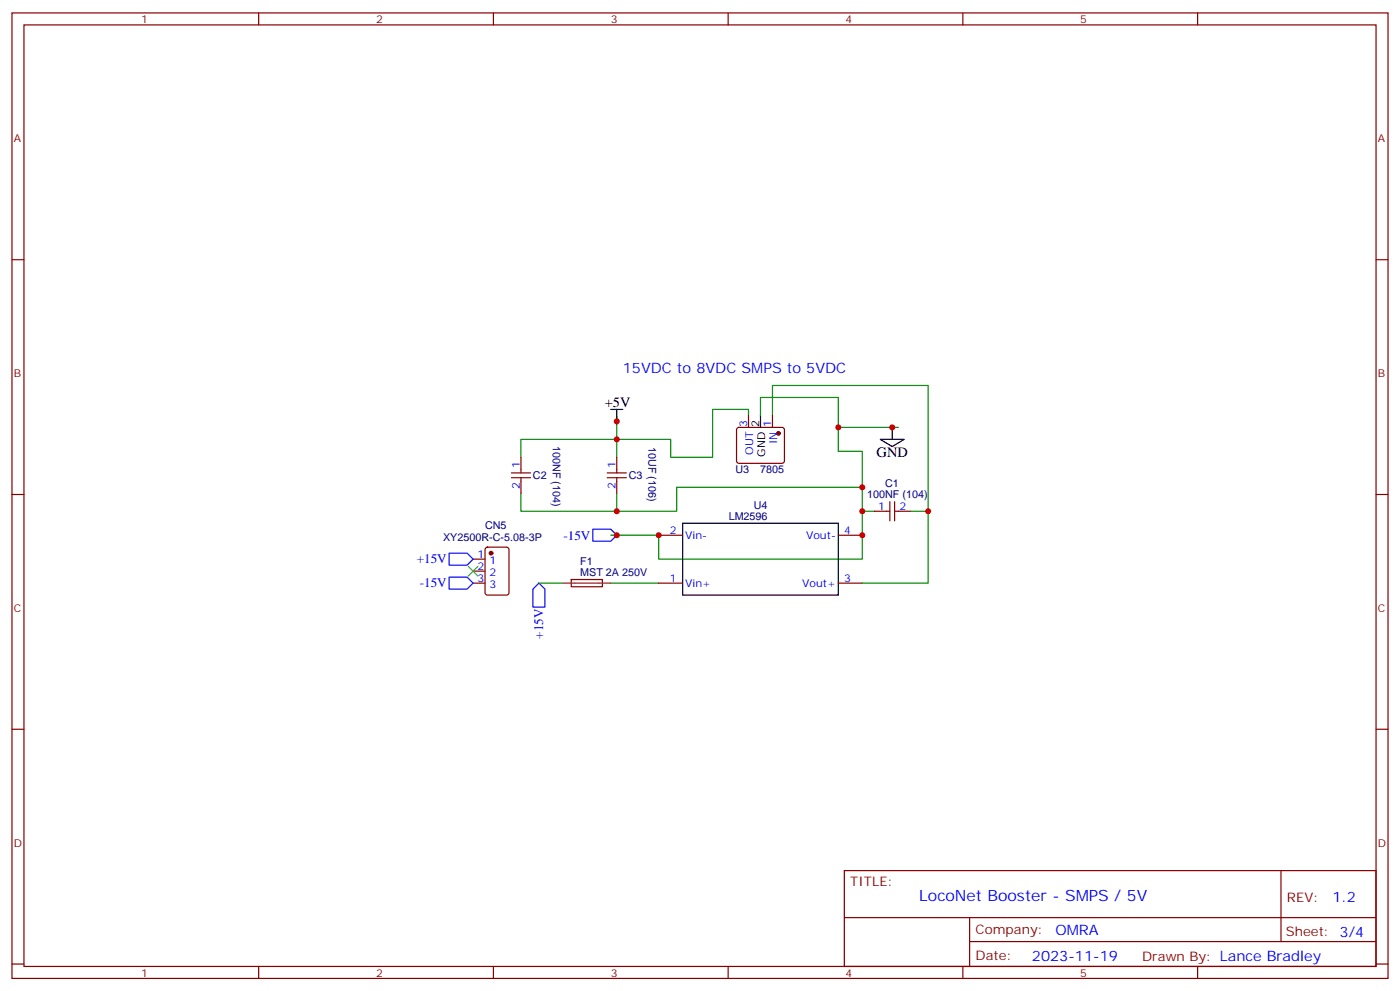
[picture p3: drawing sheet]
<svg xmlns="http://www.w3.org/2000/svg" width="412mm" height="292mm" viewBox="0 0 412 292" stroke-linecap="round" stroke-linejoin="round" font-family="sans-serif">
<g fill="none" stroke="#870000" stroke-width=".35">
<path d="M3.5 3.8h405.4v284.3h-405.4zM7.1 7.3h398.2v277.3h-398.2zM76.2 3.8v3.5M145.3 3.8v3.5M214.5 3.8v3.5M283.6 3.8v3.5M352.8 3.8v3.5M3.5 76.5h3.6M405.3 76.5h3.6M150.6 139.3h5.7M153.5 134.7v4.6M178.9 139.3h5.6"/>
<path d="M181.7 134.7v4.6M217.2 126.1l.5-.2h12.7l.5 .2 .2 .5-.1 9.4-.6 .5-13-.1-.4-.7v-9.1zM220.5 122.3v3.6M227.5 122.3v3.6M3.5 145.6h3.6M150.6 140.7h5.7M153.5 140.7v4.6M178.9 140.7h5.6M181.7 140.7v4.6M194 157.6h7.1M246.9 157.6h7.1M257.5 150.6h4.6"/>
<path d="M262.1 147.7v5.7M263.5 150.6h4.6M263.5 147.7v5.7M405.3 145.6h3.6M139.3 171.7h3.6M139.3 164.7h3.6M139.3 168.2h3.6M143.1 161.4l.5-.3h5.6l.7 .5v13l-.4 .6-5.9 .1-.7-.5v-12.9zM168.3 170.7h9.1v2.1h-9.1zM194 171.7h7.1M246.9 171.7h7.1M3.5 214.8h3.6"/>
<path d="M405.3 214.8h3.6M248.7 256.4h156.6v28.2h-156.6zM377.3 256.4v20.9M248.7 270.2h156.5M285.6 277.3h119.6M285.6 270.2v14.2M3.5 283.9h3.6M76.2 284.6v3.5M145.3 284.6v3.5M214.5 284.6v3.5M283.6 284.6v3.5M352.8 284.6v3.5"/>
<path d="M405.3 283.9h3.6"/>
</g>
<path d="M181.7 122.3v12.4M220.5 122.3v-1.7h-10.6v14.1h-12.3v-5.3h-44.1v5.3M224 122.3v-5.2h22.9v8.8M227.5 122.3v-8.8h45.9v37.1h-5.3M264.6 125.9h-17.7v7h7.1v10.6h-54.7v7.1h-17.6M153.5 145.3v5.3h28.2v-5.3M254 143.5v21.2h-60v-7.1h-14.1M254 150.6h3.5M273.4 150.6v21.1h-19.4M158.7 171.7h7.1M179.9 171.7h14.1" fill="none" stroke="#008700" stroke-width=".35"/>
<path d="M174.6 155.9h5.3l1.8 1.7-1.8 1.8h-5.3zM132.3 162.9h5.3l1.7 1.8-1.7 1.7h-5.3zM132.3 170h5.3l1.7 1.7-1.7 1.8h-5.3zM158.7 171.7l1.8 1.8v5.3h-3.5v-5.3z" fill="none" stroke="#00f" stroke-width=".35"/>
<path d="M179.9 120.6h3.5M181.7 120.6v3.5M224 122.3v3.6M259.3 129.4h7l-3.5 2.1zM262.8 125.9v3.5M201.1 154.1h45.8v21.2h-45.8z" fill="none" stroke="#000" stroke-width=".35"/>
<g fill="#870000" stroke="#870000" stroke-width=".35">
<circle cx="144.6" cy="162.9" r=".53"/>
<circle cx="229.3" cy="127.6" r=".53"/>
</g>
<path d="M137.9 166.8l2.9 2.8M140.8 166.8l-2.9 2.8" fill="none" stroke="#3c3" stroke-width=".35"/>
<path d="M165.8 171.7h14.1" fill="none" stroke="#8c2424" stroke-width=".35"/>
<g fill="#c00">
<circle cx="254" cy="150.6" r=".88"/>
<circle cx="254" cy="143.5" r=".88"/>
<circle cx="181.7" cy="150.6" r=".88"/>
<circle cx="181.7" cy="129.4" r=".88"/>
<circle cx="181.7" cy="157.6" r=".88"/>
<circle cx="181.7" cy="124.1" r=".88"/>
<circle cx="262.8" cy="125.9" r=".88"/>
<circle cx="273.4" cy="150.6" r=".88"/>
<circle cx="246.9" cy="125.9" r=".88"/>
<circle cx="194" cy="157.6" r=".88"/>
<circle cx="254" cy="157.6" r=".88"/>
</g>
<text font-size="4.6" fill="#00f" x="270.8" y="265.4">LocoNet Booster - SMPS / 5V</text>
<g font-size="4.2" fill="#00f">
<text x="183.4" y="110">15VDC to 8VDC SMPS to 5VDC</text>
<text x="392.5" y="265.7">1.2</text>
<text x="310.9" y="275.2">OMRA</text>
<text x="304" y="283">2023-11-19</text>
</g>
<g font-size="4.2">
<text x="178.2" y="119.9">+5V</text>
<text x="258.2" y="134.7">GND</text>
</g>
<g font-size="3.9" fill="#00f">
<text x="166" y="158.9">-15V</text>
<text x="122.7" y="165.9">+15V</text>
<text x="123.6" y="173">-15V</text>
<text x="160" y="188.1" transform="rotate(-90 160 188.1)">+15V</text>
</g>
<g font-size="3.9" fill="#800">
<text x="250.5" y="261">TITLE:</text>
<text x="379.1" y="265.7">REV:</text>
<text x="287.4" y="275.2">Company:</text>
<text x="378.7" y="275.8">Sheet: 3/4</text>
<text x="287.4" y="282.9">Date:</text>
<text x="336.4" y="282.9">Drawn By: Lance Bradley</text>
</g>
<g font-size="3.2" fill="#800">
<text x="41.6" y="6.8">1</text>
<text x="110.8" y="6.8">2</text>
<text x="179.9" y="6.8">3</text>
<text x="249.1" y="6.8">4</text>
<text x="318.2" y="6.8">5</text>
<text x="4.1" y="41.9">A</text>
<text x="405.9" y="41.9">A</text>
<text x="4.1" y="111.1">B</text>
<text x="405.9" y="111.1">B</text>
<text x="4.1" y="180.2">C</text>
<text x="405.9" y="180.2">C</text>
<text x="4.1" y="249.3">D</text>
<text x="405.9" y="249.3">D</text>
<text x="41.6" y="287.6">1</text>
<text x="110.8" y="287.6">2</text>
<text x="179.9" y="287.6">3</text>
<text x="249.1" y="287.6">4</text>
<text x="318.2" y="287.6">5</text>
</g>
<g font-size="3.2" fill="#00f">
<text x="220.1" y="125.7" transform="rotate(-90 220.1 125.7)">3</text>
<text x="227.2" y="125.7" transform="rotate(-90 227.2 125.7)">1</text>
<text x="229" y="130.9" transform="rotate(-90 229 130.9)">IN</text>
<text x="153.1" y="137.9" transform="rotate(-90 153.1 137.9)">1</text>
<text x="181.3" y="137.9" transform="rotate(-90 181.3 137.9)">1</text>
<text x="221.9" y="134" transform="rotate(-90 221.9 134)">OUT</text>
<text x="153.1" y="144.1" transform="rotate(-90 153.1 144.1)">2</text>
<text x="181.3" y="144.1" transform="rotate(-90 181.3 144.1)">2</text>
<text x="258.7" y="150.2">1</text>
<text x="264.9" y="150.2">2</text>
<text x="197.3" y="157.3">2</text>
<text x="201.8" y="158.7">Vin-</text>
<text x="237.4" y="158.7">Vout-</text>
<text x="248.7" y="157.3">4</text>
<text x="140.7" y="164.3">1</text>
<text x="140.7" y="167.9">2</text>
<text x="144.2" y="166.1">1</text>
<text x="140.7" y="171.4">3</text>
<text x="144.2" y="169.6">2</text>
<text x="144.2" y="173.1">3</text>
<text x="197.3" y="171.4">1</text>
<text x="201.8" y="172.8">Vin+</text>
<text x="236.3" y="172.8">Vout+</text>
<text x="248.7" y="171.4">3</text>
</g>
<g font-size="3.2">
<text x="223.7" y="125.7" transform="rotate(-90 223.7 125.7)">2</text>
<text x="225.4" y="134.5" transform="rotate(-90 225.4 134.5)">GND</text>
</g>
<g font-size="3.2" fill="#000080">
<text x="162.8" y="131.3" transform="rotate(90 162.8 131.3)">100NF (104)</text>
<text x="191" y="131.7" transform="rotate(90 191 131.7)">10UF (106)</text>
<text x="157" y="141.2">C2</text>
<text x="185.2" y="141.2">C3</text>
<text x="216.6" y="139.4">U3</text>
<text x="223.9" y="139.4">7805</text>
<text x="260.7" y="143.5">C1</text>
<text x="222.1" y="149.9">U4</text>
<text x="255.4" y="146.7">100NF (104)</text>
<text x="142.9" y="155.9">CN5</text>
<text x="214.6" y="153">LM2596</text>
<text x="130.5" y="159.4">XY2500R-C-5.08-3P</text>
<text x="170.9" y="166.4">F1</text>
<text x="170.9" y="169.6">MST 2A 250V</text>
</g>
</svg>
